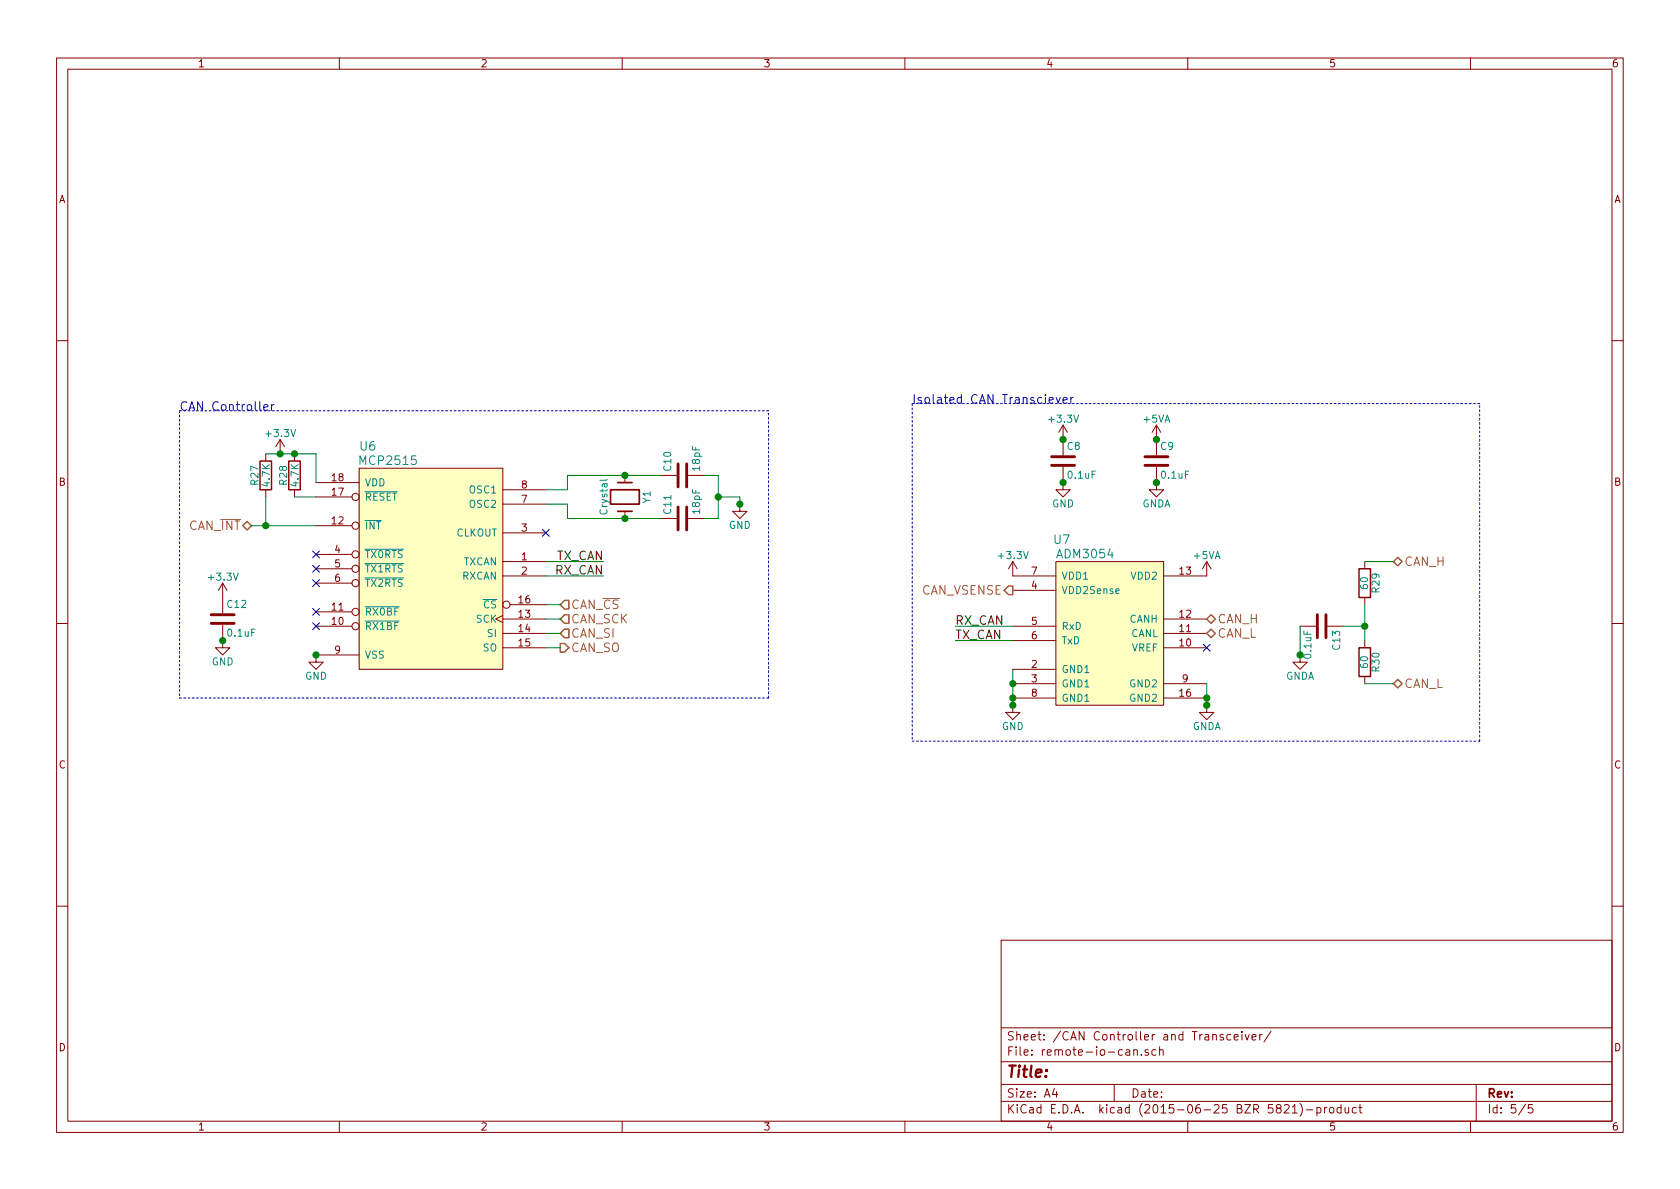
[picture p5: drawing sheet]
EESchema Schematic File Version 2
LIBS:power
LIBS:device
LIBS:transistors
LIBS:conn
LIBS:linear
LIBS:regul
LIBS:74xx
LIBS:cmos4000
LIBS:adc-dac
LIBS:memory
LIBS:xilinx
LIBS:microcontrollers
LIBS:dsp
LIBS:microchip
LIBS:analog_switches
LIBS:motorola
LIBS:texas
LIBS:intel
LIBS:audio
LIBS:interface
LIBS:digital-audio
LIBS:philips
LIBS:display
LIBS:cypress
LIBS:siliconi
LIBS:opto
LIBS:atmel
LIBS:contrib
LIBS:valves
LIBS:remote-io
LIBS:remote-io-cache
EELAYER 25 0
EELAYER END
$Descr A4 11693 8268
encoding utf-8
Sheet 5 5
Title ""
Date ""
Rev ""
Comp ""
Comment1 ""
Comment2 ""
Comment3 ""
Comment4 ""
$EndDescr
$Comp
L R R29
U 1 1
P 9500 4050
F 0 "R29" V 9580 4050 50  0000 C CNN
F 1 "60" V 9500 4050 50  0000 C CNN
F 2 "Resistors_SMD:R_0805_HandSoldering" V 9430 4050 30  0001 C CNN
F 3 "" H 9500 4050 30  0000 C CNN
	1    9500 4050
	1    0    0    -1  
$EndComp
$Comp
L ADM3054 U7
U 1 1
P 7700 4400
F 0 "U7" H 7450 5050 60  0000 R CNN
F 1 "ADM3054" H 7350 4950 60  0000 L CNN
F 2 "Housings_SOIC:SOIC-16_7.5x10.3mm_Pitch1.27mm" H 7850 4400 60  0001 C CNN
F 3 "" H 7850 4400 60  0000 C CNN
	1    7700 4400
	1    0    0    -1  
$EndComp
$Comp
L MCP2515 U6
U 1 1
P 3000 3950
F 0 "U6" H 2500 4800 60  0000 L CNN
F 1 "MCP2515" H 2700 4700 60  0000 C CNN
F 2 "Housings_SOIC:SOIC-18_7.5x11.6mm_Pitch1.27mm" H 2500 3700 60  0001 C CNN
F 3 "" H 2500 3700 60  0000 C CNN
	1    3000 3950
	1    0    0    -1  
$EndComp
$Comp
L GND #PWR055
U 1 1
P 8400 4900
F 0 "#PWR055" H 8400 4650 50  0001 C CNN
F 1 "GND" H 8400 4750 50  0000 C CNN
F 2 "" H 8400 4900 60  0000 C CNN
F 3 "" H 8400 4900 60  0000 C CNN
	1    8400 4900
	1    0    0    -1  
$EndComp
$Comp
L GND #PWR056
U 1 1
P 7050 4900
F 0 "#PWR056" H 7050 4650 50  0001 C CNN
F 1 "GND" H 7050 4750 50  0000 C CNN
F 2 "" H 7050 4900 60  0000 C CNN
F 3 "" H 7050 4900 60  0000 C CNN
	1    7050 4900
	1    0    0    -1  
$EndComp
Wire Wire Line
	7050 4650 7050 4900
Connection ~ 7050 4750
Connection ~ 7050 4850
Wire Wire Line
	8400 4750 8400 4900
Connection ~ 8400 4850
$Comp
L +5VA #PWR057
U 1 1
P 8400 4000
F 0 "#PWR057" H 8400 3850 50  0001 C CNN
F 1 "+5VA" H 8400 4140 50  0000 C CNN
F 2 "" H 8400 4000 60  0000 C CNN
F 3 "" H 8400 4000 60  0000 C CNN
	1    8400 4000
	1    0    0    -1  
$EndComp
$Comp
L C C9
U 1 1
P 8050 3200
F 0 "C9" H 8075 3300 50  0000 L CNN
F 1 "0.1uF" H 8075 3100 50  0000 L CNN
F 2 "Capacitors_SMD:C_0805_HandSoldering" H 8088 3050 30  0001 C CNN
F 3 "" H 8050 3200 60  0000 C CNN
	1    8050 3200
	1    0    0    -1  
$EndComp
$Comp
L C C8
U 1 1
P 7400 3200
F 0 "C8" H 7425 3300 50  0000 L CNN
F 1 "0.1uF" H 7425 3100 50  0000 L CNN
F 2 "Capacitors_SMD:C_0805_HandSoldering" H 7438 3050 30  0001 C CNN
F 3 "" H 7400 3200 60  0000 C CNN
	1    7400 3200
	1    0    0    -1  
$EndComp
$Comp
L GND #PWR058
U 1 1
P 8050 3350
F 0 "#PWR058" H 8050 3100 50  0001 C CNN
F 1 "GND" H 8050 3200 50  0000 C CNN
F 2 "" H 8050 3350 60  0000 C CNN
F 3 "" H 8050 3350 60  0000 C CNN
	1    8050 3350
	1    0    0    -1  
$EndComp
$Comp
L +5VA #PWR059
U 1 1
P 8050 3050
F 0 "#PWR059" H 8050 2900 50  0001 C CNN
F 1 "+5VA" H 8050 3190 50  0000 C CNN
F 2 "" H 8050 3050 60  0000 C CNN
F 3 "" H 8050 3050 60  0000 C CNN
	1    8050 3050
	1    0    0    -1  
$EndComp
$Comp
L +3.3V #PWR060
U 1 1
P 7400 3050
F 0 "#PWR060" H 7400 2900 50  0001 C CNN
F 1 "+3.3V" H 7400 3190 50  0000 C CNN
F 2 "" H 7400 3050 60  0000 C CNN
F 3 "" H 7400 3050 60  0000 C CNN
	1    7400 3050
	1    0    0    -1  
$EndComp
$Comp
L GND #PWR061
U 1 1
P 7400 3350
F 0 "#PWR061" H 7400 3100 50  0001 C CNN
F 1 "GND" H 7400 3200 50  0000 C CNN
F 2 "" H 7400 3350 60  0000 C CNN
F 3 "" H 7400 3350 60  0000 C CNN
	1    7400 3350
	1    0    0    -1  
$EndComp
$Comp
L +3.3V #PWR062
U 1 1
P 7050 4000
F 0 "#PWR062" H 7050 3850 50  0001 C CNN
F 1 "+3.3V" H 7050 4140 50  0000 C CNN
F 2 "" H 7050 4000 60  0000 C CNN
F 3 "" H 7050 4000 60  0000 C CNN
	1    7050 4000
	1    0    0    -1  
$EndComp
$Comp
L R R30
U 1 1
P 9500 4600
F 0 "R30" V 9580 4600 50  0000 C CNN
F 1 "60" V 9500 4600 50  0000 C CNN
F 2 "Resistors_SMD:R_0805_HandSoldering" V 9430 4600 30  0001 C CNN
F 3 "" H 9500 4600 30  0000 C CNN
	1    9500 4600
	1    0    0    -1  
$EndComp
$Comp
L C C13
U 1 1
P 9200 4350
F 0 "C13" H 9225 4450 50  0000 L CNN
F 1 "0.1uF" H 9225 4250 50  0000 L CNN
F 2 "Capacitors_SMD:C_0805_HandSoldering" H 9238 4200 30  0001 C CNN
F 3 "" H 9200 4350 60  0000 C CNN
	1    9200 4350
	0    1    1    0   
$EndComp
$Comp
L GND #PWR063
U 1 1
P 9050 4550
F 0 "#PWR063" H 9050 4300 50  0001 C CNN
F 1 "GND" H 9050 4400 50  0000 C CNN
F 2 "" H 9050 4550 60  0000 C CNN
F 3 "" H 9050 4550 60  0000 C CNN
	1    9050 4550
	1    0    0    -1  
$EndComp
Wire Wire Line
	9050 4350 9050 4550
Wire Wire Line
	9350 4350 9500 4350
Wire Wire Line
	9500 4200 9500 4450
Connection ~ 9500 4350
Wire Wire Line
	9500 3900 9700 3900
Wire Wire Line
	9500 4750 9700 4750
Text HLabel 9700 3900 2    60   BiDi ~ 0
CAN_H
Text HLabel 9700 4750 2    60   BiDi ~ 0
CAN_L
Text HLabel 8400 4300 2    60   BiDi ~ 0
CAN_H
NoConn ~ 8400 4500
Text HLabel 8400 4400 2    60   BiDi ~ 0
CAN_L
$Comp
L Crystal Y1
U 1 1
P 4350 3450
F 0 "Y1" H 4350 3600 50  0000 C CNN
F 1 "Crystal" H 4350 3300 50  0000 C CNN
F 2 "Crystals:Crystal_HC49-SD_SMD" H 4350 3450 60  0001 C CNN
F 3 "" H 4350 3450 60  0000 C CNN
	1    4350 3450
	0    1    1    0   
$EndComp
$Comp
L C C10
U 1 1
P 4750 3300
F 0 "C10" H 4775 3400 50  0000 L CNN
F 1 "18pF" H 4775 3200 50  0000 L CNN
F 2 "Capacitors_SMD:C_0805_HandSoldering" H 4788 3150 30  0001 C CNN
F 3 "" H 4750 3300 60  0000 C CNN
	1    4750 3300
	0    -1   -1   0   
$EndComp
$Comp
L C C11
U 1 1
P 4750 3600
F 0 "C11" H 4775 3700 50  0000 L CNN
F 1 "18pF" H 4775 3500 50  0000 L CNN
F 2 "Capacitors_SMD:C_0805_HandSoldering" H 4788 3450 30  0001 C CNN
F 3 "" H 4750 3600 60  0000 C CNN
	1    4750 3600
	0    -1   -1   0   
$EndComp
Wire Wire Line
	3800 3400 3950 3400
Wire Wire Line
	3950 3400 3950 3300
Wire Wire Line
	3950 3300 4600 3300
Connection ~ 4350 3300
Wire Wire Line
	3800 3500 3950 3500
Wire Wire Line
	3950 3500 3950 3600
Wire Wire Line
	3950 3600 4600 3600
Connection ~ 4350 3600
Wire Wire Line
	4900 3300 5000 3300
Wire Wire Line
	5000 3300 5000 3600
Wire Wire Line
	5000 3600 4900 3600
Wire Wire Line
	5000 3450 5150 3450
Wire Wire Line
	5150 3450 5150 3500
Connection ~ 5000 3450
$Comp
L GND #PWR064
U 1 1
P 5150 3500
F 0 "#PWR064" H 5150 3250 50  0001 C CNN
F 1 "GND" H 5150 3350 50  0000 C CNN
F 2 "" H 5150 3500 60  0000 C CNN
F 3 "" H 5150 3500 60  0000 C CNN
	1    5150 3500
	1    0    0    -1  
$EndComp
NoConn ~ 3800 3700
Text Label 4200 3900 2    60   ~ 0
TX_CAN
Wire Wire Line
	3800 3900 4200 3900
Wire Wire Line
	3800 4000 4200 4000
Text Label 4200 4000 2    60   ~ 0
RX_CAN
Text Label 6650 4450 0    60   ~ 0
TX_CAN
Wire Wire Line
	7050 4450 6650 4450
Wire Wire Line
	7050 4350 6650 4350
Text Label 6650 4350 0    60   ~ 0
RX_CAN
Text HLabel 1750 3650 0    60   BiDi ~ 0
CAN_~INT
$Comp
L R R28
U 1 1
P 2050 3300
F 0 "R28" V 2130 3300 50  0000 C CNN
F 1 "4.7K" V 2050 3300 50  0000 C CNN
F 2 "Resistors_SMD:R_0805_HandSoldering" V 1980 3300 30  0001 C CNN
F 3 "" H 2050 3300 30  0000 C CNN
	1    2050 3300
	-1   0    0    1   
$EndComp
NoConn ~ 2200 3850
NoConn ~ 2200 3950
NoConn ~ 2200 4050
NoConn ~ 2200 4250
NoConn ~ 2200 4350
$Comp
L GND #PWR065
U 1 1
P 2200 4550
F 0 "#PWR065" H 2200 4300 50  0001 C CNN
F 1 "GND" H 2200 4400 50  0000 C CNN
F 2 "" H 2200 4550 60  0000 C CNN
F 3 "" H 2200 4550 60  0000 C CNN
	1    2200 4550
	1    0    0    -1  
$EndComp
Wire Wire Line
	1750 3650 2200 3650
Wire Wire Line
	1850 3150 2200 3150
Wire Wire Line
	2200 3150 2200 3350
Wire Wire Line
	2050 3450 2200 3450
$Comp
L R R27
U 1 1
P 1850 3300
F 0 "R27" V 1930 3300 50  0000 C CNN
F 1 "4.7K" V 1850 3300 50  0000 C CNN
F 2 "Resistors_SMD:R_0805_HandSoldering" V 1780 3300 30  0001 C CNN
F 3 "" H 1850 3300 30  0000 C CNN
	1    1850 3300
	-1   0    0    1   
$EndComp
Connection ~ 2050 3150
Wire Wire Line
	1850 3450 1850 3650
Connection ~ 1850 3650
Text HLabel 3900 4200 2    60   Input ~ 0
CAN_~CS
Text HLabel 3900 4300 2    60   Input ~ 0
CAN_SCK
Text HLabel 3900 4400 2    60   Input ~ 0
CAN_SI
Text HLabel 3900 4500 2    60   Output ~ 0
CAN_SO
Wire Wire Line
	3800 4200 3900 4200
Wire Wire Line
	3800 4300 3900 4300
Wire Wire Line
	3800 4400 3900 4400
Wire Wire Line
	3800 4500 3900 4500
$Comp
L +3.3V #PWR066
U 1 1
P 1950 3150
F 0 "#PWR066" H 1950 3000 50  0001 C CNN
F 1 "+3.3V" H 1950 3290 50  0000 C CNN
F 2 "" H 1950 3150 60  0000 C CNN
F 3 "" H 1950 3150 60  0000 C CNN
	1    1950 3150
	1    0    0    -1  
$EndComp
Connection ~ 1950 3150
Wire Notes Line
	1250 2850 1250 4850
Wire Notes Line
	1250 4850 5350 4850
Wire Notes Line
	5350 4850 5350 2850
Wire Notes Line
	5350 2850 1250 2850
Text Notes 1250 2850 0    60   ~ 0
CAN Controller
$Comp
L C C12
U 1 1
P 1550 4300
F 0 "C12" H 1575 4400 50  0000 L CNN
F 1 "0.1uF" H 1575 4200 50  0000 L CNN
F 2 "Capacitors_SMD:C_0805_HandSoldering" H 1588 4150 30  0001 C CNN
F 3 "" H 1550 4300 60  0000 C CNN
	1    1550 4300
	1    0    0    -1  
$EndComp
$Comp
L +3.3V #PWR067
U 1 1
P 1550 4150
F 0 "#PWR067" H 1550 4000 50  0001 C CNN
F 1 "+3.3V" H 1550 4290 50  0000 C CNN
F 2 "" H 1550 4150 60  0000 C CNN
F 3 "" H 1550 4150 60  0000 C CNN
	1    1550 4150
	1    0    0    -1  
$EndComp
$Comp
L GND #PWR068
U 1 1
P 1550 4450
F 0 "#PWR068" H 1550 4200 50  0001 C CNN
F 1 "GND" H 1550 4300 50  0000 C CNN
F 2 "" H 1550 4450 60  0000 C CNN
F 3 "" H 1550 4450 60  0000 C CNN
	1    1550 4450
	1    0    0    -1  
$EndComp
Wire Notes Line
	6350 2800 6350 5150
Wire Notes Line
	6350 5150 10300 5150
Wire Notes Line
	10300 5150 10300 2800
Wire Notes Line
	10300 2800 6350 2800
Text Notes 6350 2800 0    60   ~ 0
Isolated CAN Transciever
Text HLabel 7050 4100 0    60   Output ~ 0
CAN_VSENSE
Connection ~ 2200 4550
Connection ~ 1550 4450
Connection ~ 5150 3500
Connection ~ 7050 4900
Connection ~ 8400 4900
Connection ~ 9050 4550
Connection ~ 8050 3350
Connection ~ 7400 3350
Connection ~ 7400 3050
Connection ~ 8050 3050
$EndSCHEMATC
